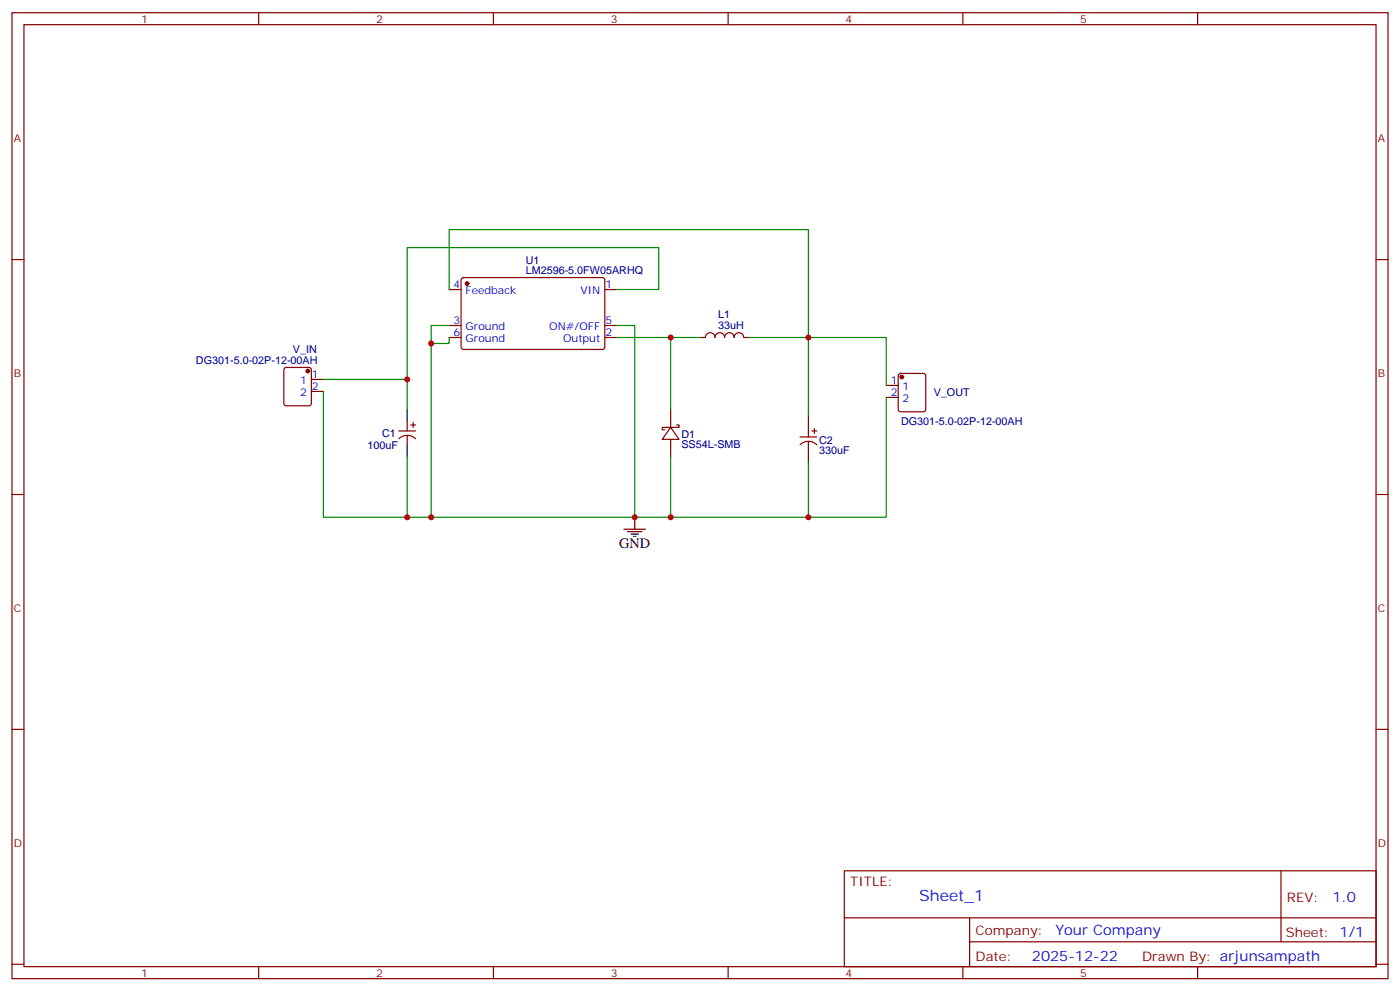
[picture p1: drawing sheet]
<svg xmlns="http://www.w3.org/2000/svg" width="412mm" height="292mm" viewBox="0 0 412 292" stroke-linecap="round" stroke-linejoin="round" font-family="sans-serif">
<g fill="none" stroke="#870000" stroke-width=".35">
<path d="M3.5 3.7h405.4v284.4h-405.4zM7.1 7.3h398.2v277.3h-398.2zM76.2 3.7v3.6M145.3 3.7v3.6M214.5 3.7v3.6M283.6 3.7v3.6M352.8 3.7v3.6M3.5 76.4h3.6M405.3 76.4h3.6M132.3 85.2h3.5M132.3 95.8h3.5M132.3 99.3h3.5"/>
<path d="M136.1 81.9l.4-.2 41.2 .1 .5 .6-.1 20-.7 .5-41.1-.1-.5-.6v-19.8zM178.2 85.2h3.5M178.2 95.8h3.5M178.2 99.3h3.5M206.4 99.3h1.4a1.41 1.41 0 0 1 1.4-1.4 1.41 1.41 0 0 1 1.4 1.4 1.41 1.41 0 0 1 1.4-1.4 1.41 1.41 0 0 1 1.4 1.4 1.41 1.41 0 0 1 1.4-1.4 1.41 1.41 0 0 1 1.5 1.4 1.41 1.41 0 0 1 1.4-1.4 1.41 1.41 0 0 1 1.4 1.4h1.4M83.8 108.4l.5-.2h6.7l.5 .2 .2 .5v9.8l-.2 .5-.5 .3h-6.7l-.5-.3-.2-.5v-9.8zM91.7 111.7h3.5M91.7 115.2h3.5M261.1 113.5h3.5M261.1 117h3.5M264.8 110.1l.5-.2h6.7l.5 .2 .2 .5v9.9l-.2 .5-.5 .2h-6.7l-.5-.2-.2-.5v-9.9zM117.5 126.9h4.9"/>
<path d="M117.5 129.1a3.5 3.5 0 0 1 4.9 .1M119.9 124v2.9M119.9 128.3v2.8M121 125.1h1.4M121.7 124.4v1.4M197.6 125.8l2.4 3.5h-4.9zM197.6 120.5v5.3M197.6 129.3v5.3M199.3 125.1h.7v.7h-4.9v.7h.7M235.7 128.6h4.9M235.7 130.9a3.5 3.5 0 0 1 4.9 0M238.1 125.8v2.8"/>
<path d="M238.1 130v2.9M239.2 126.9h1.4M239.9 126.2v1.4M3.5 145.6h3.6M405.3 145.6h3.6M3.5 214.7h3.6M405.3 214.7h3.6M248.7 256.3h156.6v28.3h-156.6zM377.3 256.4v20.8M248.7 270.2h156.5M285.6 277.2h119.6M285.6 270.2v14.1"/>
<path d="M3.5 283.8h3.6M76.2 284.6v3.5M145.3 284.6v3.5M214.5 284.6v3.5M283.6 284.6v3.5M352.8 284.6v3.5M405.3 283.8h3.6"/>
</g>
<g fill="#870000" stroke="#870000" stroke-width=".35">
<circle cx="137.6" cy="83.5" r=".53"/>
<circle cx="90.7" cy="109.2" r=".53"/>
<circle cx="265.6" cy="111" r=".53"/>
</g>
<path d="M119.9 120.5v3.5M119.9 131.1v3.5M238.1 122.3v3.5M238.1 132.9v3.5M183.8 155.8h6.3M184.9 156.5h4.2M185.9 157.2h2.1M186.6 157.9h.7M187 152.3v3.5" fill="none" stroke="#000" stroke-width=".35"/>
<g fill="none" stroke="#008700" stroke-width=".35">
<path d="M132.3 95.8h-5.3v56.5h-31.8v-37.1M132.3 99.3v1.8h-5.3M132.3 85.2v-17.6h105.8v31.7h23v14.2M181.7 95.8h5.3v56.5h-60M181.7 85.2h12.3v-12.3h-74.1v38.8M181.7 99.3h24.7M197.6 99.3v21.2M220.5 99.3h17.6v23M95.2 111.7h24.7v8.8M261.1 117v35.3h-23v-15.9M119.9 134.6v17.7M197.6 134.6v17.7"/>
<path d="M187 152.3h51.1"/>
</g>
<g fill="#c00">
<circle cx="127" cy="101.1" r=".88"/>
<circle cx="127" cy="152.3" r=".88"/>
<circle cx="197.6" cy="99.3" r=".88"/>
<circle cx="187" cy="152.3" r=".88"/>
<circle cx="238.1" cy="152.3" r=".88"/>
<circle cx="197.6" cy="152.3" r=".88"/>
<circle cx="238.1" cy="99.3" r=".88"/>
<circle cx="119.9" cy="152.3" r=".88"/>
<circle cx="119.9" cy="111.7" r=".88"/>
</g>
<text font-size="4.6" fill="#00f" x="270.8" y="265.4">Sheet_1</text>
<text font-size="4.2" x="182.4" y="161.4">GND</text>
<g font-size="4.2" fill="#00f">
<text x="392.5" y="265.6">1.0</text>
<text x="310.9" y="275.2">Your Company</text>
<text x="304" y="283">2025-12-22</text>
</g>
<g font-size="3.9" fill="#800">
<text x="250.5" y="260.9">TITLE:</text>
<text x="379.1" y="265.6">REV:</text>
<text x="287.4" y="275.1">Company:</text>
<text x="378.7" y="275.7">Sheet: 1/1</text>
<text x="287.4" y="282.8">Date:</text>
<text x="336.4" y="282.9">Drawn By: arjunsampath</text>
</g>
<g font-size="3.2" fill="#800">
<text x="41.6" y="6.7">1</text>
<text x="110.8" y="6.7">2</text>
<text x="179.9" y="6.7">3</text>
<text x="249.1" y="6.7">4</text>
<text x="318.2" y="6.7">5</text>
<text x="4.1" y="41.8">A</text>
<text x="405.9" y="41.8">A</text>
<text x="4.1" y="111">B</text>
<text x="405.9" y="111">B</text>
<text x="4.1" y="180.1">C</text>
<text x="405.9" y="180.1">C</text>
<text x="4.1" y="249.3">D</text>
<text x="405.9" y="249.3">D</text>
<text x="41.6" y="287.5">1</text>
<text x="110.8" y="287.5">2</text>
<text x="179.9" y="287.5">3</text>
<text x="249.1" y="287.5">4</text>
<text x="318.2" y="287.5">5</text>
</g>
<g font-size="3.2" fill="#000080">
<text x="154.9" y="77.6">U1</text>
<text x="154.9" y="80.6">LM2596-5.0FW05ARHQ</text>
<text x="211.6" y="93.6">L1</text>
<text x="211.6" y="96.9">33uH</text>
<text x="57.7" y="107.1">DG301-5.0-02P-12-00AH</text>
<text x="86.3" y="104">V_IN</text>
<text x="275.1" y="116.4">V_OUT</text>
<text x="265.4" y="125.2">DG301-5.0-02P-12-00AH</text>
<text x="112.6" y="128.8">C1</text>
<text x="200.7" y="131.9">SS54L-SMB</text>
<text x="200.7" y="128.8">D1</text>
<text x="241.3" y="130.6">C2</text>
<text x="108.2" y="132.3">100uF</text>
<text x="241.3" y="133.6">330uF</text>
</g>
<g font-size="3.2" fill="#00f">
<text x="133.6" y="84.9">4</text>
<text x="137.1" y="86.6">Feedback</text>
<text x="171" y="86.6">VIN</text>
<text x="178.3" y="84.9">1</text>
<text x="133.6" y="95.5">3</text>
<text x="178.3" y="95.5">5</text>
<text x="133.6" y="99">6</text>
<text x="137.1" y="97.2">Ground</text>
<text x="137.1" y="100.8">Ground</text>
<text x="161.8" y="97.2">ON#/OFF</text>
<text x="165.9" y="100.8">Output</text>
<text x="178.3" y="99">2</text>
<text x="88.4" y="113.1">1</text>
<text x="91.9" y="111.3">1</text>
<text x="262.4" y="113.1">1</text>
<text x="88.4" y="116.6">2</text>
<text x="91.9" y="114.9">2</text>
<text x="262.4" y="116.6">2</text>
<text x="265.9" y="114.9">1</text>
<text x="265.9" y="118.4">2</text>
</g>
</svg>
